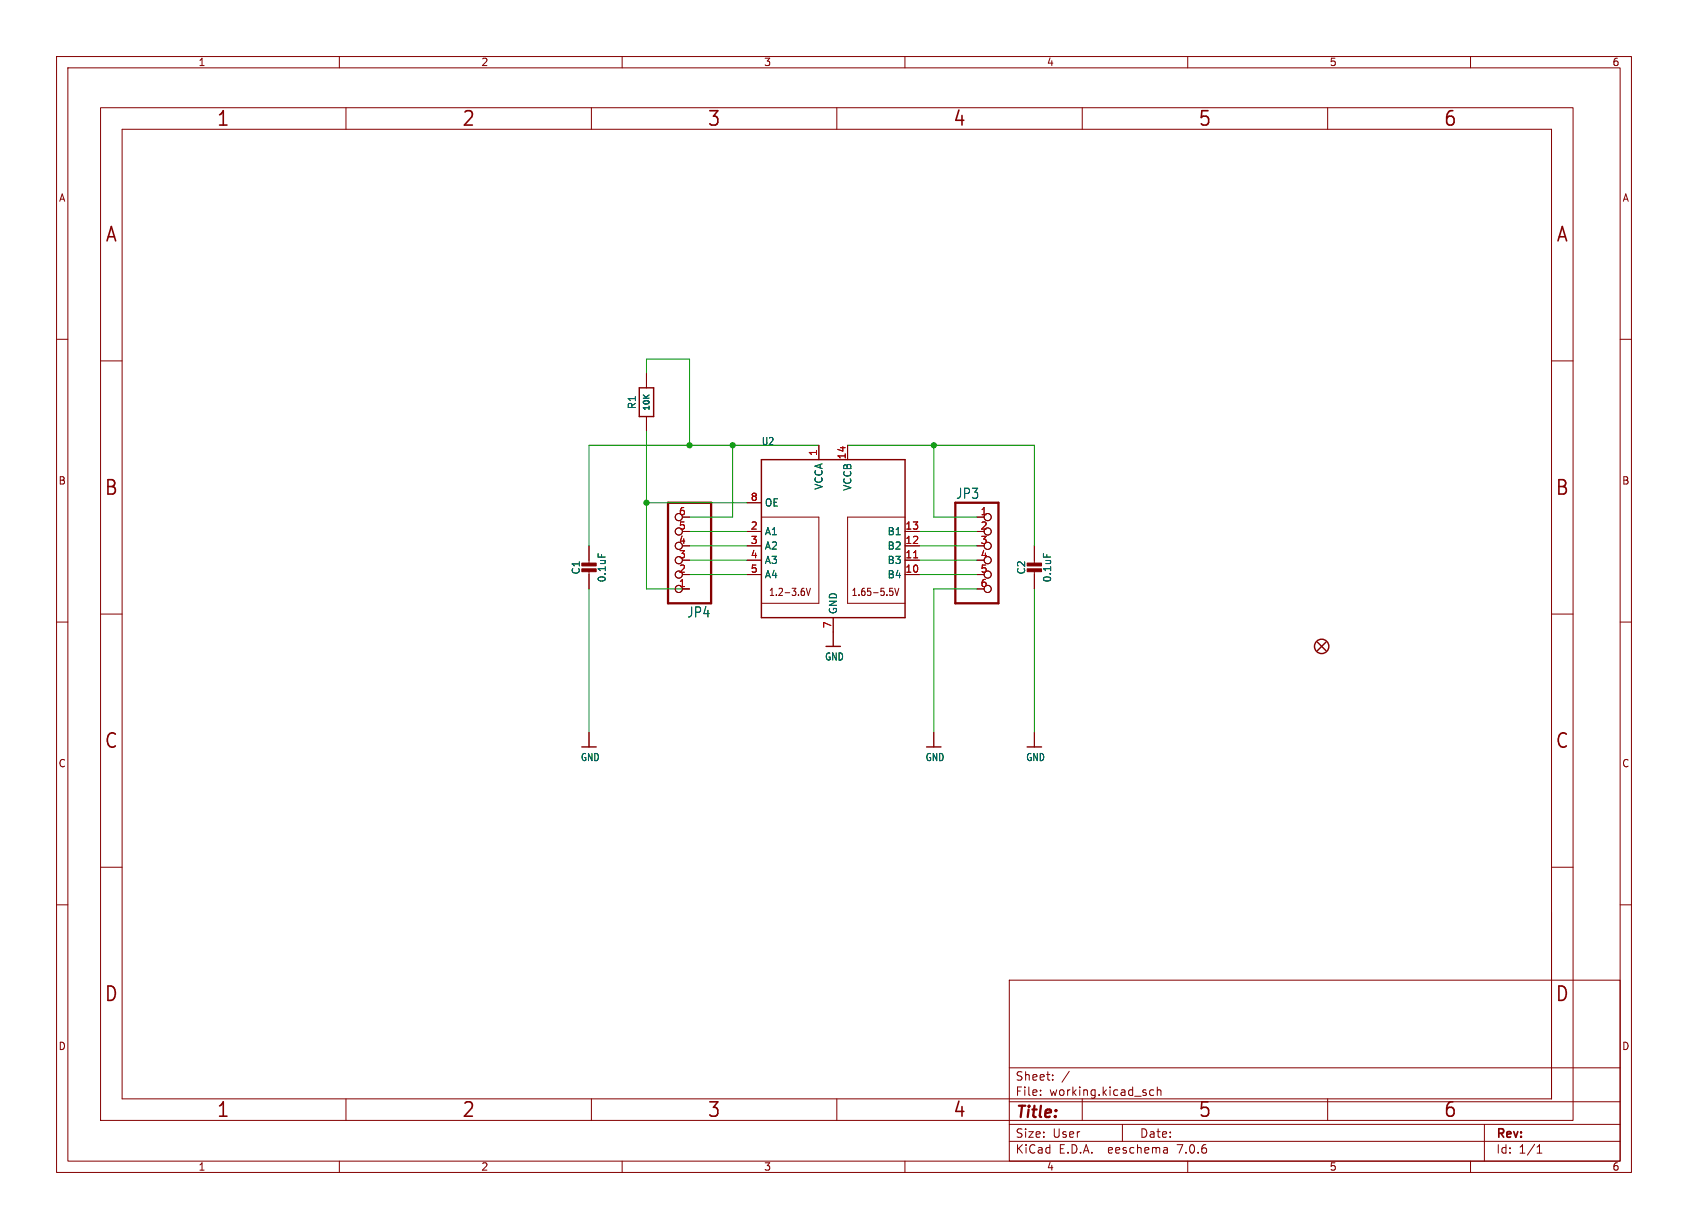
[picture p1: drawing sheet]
(kicad_sch (version 20230121) (generator eeschema)

 (paper "User" 298.45 217.322)

 (lib_symbols
  (symbol "working-eagle-import:CAP_CERAMIC0805-NOOUTLINE" (in_bom yes) (on_board yes)
   (property "Reference" "C" (at -2.29 1.25 90) (effects (font (size 1.27 1.27))))
   (property "Value" "" (at 2.3 1.25 90) (effects (font (size 1.27 1.27))))
   (property "Footprint" "working:0805-NO" (at 0 0 0) (effects (font (size 1.27 1.27)) hide))
   (property "Datasheet" "" (at 0 0 0) (effects (font (size 1.27 1.27)) hide))
   (property "ki_locked" "" (at 0 0 0) (effects (font (size 1.27 1.27))))
   (symbol "CAP_CERAMIC0805-NOOUTLINE_1_0"
    (rectangle (start -1.27 0.508) (end 1.27 1.016) (stroke (width 0) (type default)) (fill (type outline)))
    (rectangle (start -1.27 1.524) (end 1.27 2.032) (stroke (width 0) (type default)) (fill (type outline)))
    (polyline (pts (xy 0 0.762) (xy 0 0)) (stroke (width 0.1524) (type solid)) (fill (type none)))
    (polyline (pts (xy 0 2.54) (xy 0 1.778)) (stroke (width 0.1524) (type solid)) (fill (type none)))
    (pin passive line (at 0 5.08 270) (length 2.54) (name "1" (effects (font (size 0 0)))) (number "1" (effects (font (size 0 0)))))
    (pin passive line (at 0 -2.54 90) (length 2.54) (name "2" (effects (font (size 0 0)))) (number "2" (effects (font (size 0 0)))))))
  (symbol "working-eagle-import:FIDUCIAL_1MM" (in_bom yes) (on_board yes)
   (property "Reference" "FID" (at 0 0 0) (effects (font (size 1.27 1.27)) hide))
   (property "Value" "" (at 0 0 0) (effects (font (size 1.27 1.27)) hide))
   (property "Footprint" "working:FIDUCIAL_1MM" (at 0 0 0) (effects (font (size 1.27 1.27)) hide))
   (property "Datasheet" "" (at 0 0 0) (effects (font (size 1.27 1.27)) hide))
   (property "ki_locked" "" (at 0 0 0) (effects (font (size 1.27 1.27))))
   (symbol "FIDUCIAL_1MM_1_0"
    (polyline (pts (xy -0.762 0.762) (xy 0.762 -0.762)) (stroke (width 0.254) (type solid)) (fill (type none)))
    (polyline (pts (xy 0.762 0.762) (xy -0.762 -0.762)) (stroke (width 0.254) (type solid)) (fill (type none)))
    (circle (center 0 0) (radius 1.27) (stroke (width 0.254) (type solid)) (fill (type none)))))
  (symbol "working-eagle-import:FRAME_A4" (in_bom yes) (on_board yes)
   (property "Reference" "#FRAME" (at 0 0 0) (effects (font (size 1.27 1.27)) hide))
   (property "Value" "" (at 0 0 0) (effects (font (size 1.27 1.27)) hide))
   (property "Footprint" "" (at 0 0 0) (effects (font (size 1.27 1.27)) hide))
   (property "Datasheet" "" (at 0 0 0) (effects (font (size 1.27 1.27)) hide))
   (property "ki_locked" "" (at 0 0 0) (effects (font (size 1.27 1.27))))
   (symbol "FRAME_A4_1_0"
    (polyline (pts (xy 0 44.7675) (xy 3.81 44.7675)) (stroke (width 0) (type default)) (fill (type none)))
    (polyline (pts (xy 0 89.535) (xy 3.81 89.535)) (stroke (width 0) (type default)) (fill (type none)))
    (polyline (pts (xy 0 134.3025) (xy 3.81 134.3025)) (stroke (width 0) (type default)) (fill (type none)))
    (polyline (pts (xy 3.81 3.81) (xy 3.81 175.26)) (stroke (width 0) (type default)) (fill (type none)))
    (polyline (pts (xy 43.3917 0) (xy 43.3917 3.81)) (stroke (width 0) (type default)) (fill (type none)))
    (polyline (pts (xy 43.3917 175.26) (xy 43.3917 179.07)) (stroke (width 0) (type default)) (fill (type none)))
    (polyline (pts (xy 86.7833 0) (xy 86.7833 3.81)) (stroke (width 0) (type default)) (fill (type none)))
    (polyline (pts (xy 86.7833 175.26) (xy 86.7833 179.07)) (stroke (width 0) (type default)) (fill (type none)))
    (polyline (pts (xy 130.175 0) (xy 130.175 3.81)) (stroke (width 0) (type default)) (fill (type none)))
    (polyline (pts (xy 130.175 175.26) (xy 130.175 179.07)) (stroke (width 0) (type default)) (fill (type none)))
    (polyline (pts (xy 173.5667 0) (xy 173.5667 3.81)) (stroke (width 0) (type default)) (fill (type none)))
    (polyline (pts (xy 173.5667 175.26) (xy 173.5667 179.07)) (stroke (width 0) (type default)) (fill (type none)))
    (polyline (pts (xy 216.9583 0) (xy 216.9583 3.81)) (stroke (width 0) (type default)) (fill (type none)))
    (polyline (pts (xy 216.9583 175.26) (xy 216.9583 179.07)) (stroke (width 0) (type default)) (fill (type none)))
    (polyline (pts (xy 256.54 3.81) (xy 3.81 3.81)) (stroke (width 0) (type default)) (fill (type none)))
    (polyline (pts (xy 256.54 3.81) (xy 256.54 8.89)) (stroke (width 0.1016) (type solid)) (fill (type none)))
    (polyline (pts (xy 256.54 3.81) (xy 256.54 175.26)) (stroke (width 0) (type default)) (fill (type none)))
    (polyline (pts (xy 256.54 8.89) (xy 256.54 13.97)) (stroke (width 0.1016) (type solid)) (fill (type none)))
    (polyline (pts (xy 256.54 13.97) (xy 256.54 19.05)) (stroke (width 0.1016) (type solid)) (fill (type none)))
    (polyline (pts (xy 256.54 19.05) (xy 256.54 36.83)) (stroke (width 0.1016) (type solid)) (fill (type none)))
    (polyline (pts (xy 256.54 44.7675) (xy 260.35 44.7675)) (stroke (width 0) (type default)) (fill (type none)))
    (polyline (pts (xy 256.54 89.535) (xy 260.35 89.535)) (stroke (width 0) (type default)) (fill (type none)))
    (polyline (pts (xy 256.54 134.3025) (xy 260.35 134.3025)) (stroke (width 0) (type default)) (fill (type none)))
    (polyline (pts (xy 256.54 175.26) (xy 3.81 175.26)) (stroke (width 0) (type default)) (fill (type none)))
    (polyline (pts (xy 0 0) (xy 260.35 0) (xy 260.35 179.07) (xy 0 179.07) (xy 0 0)) (stroke (width 0) (type default)) (fill (type none)))
    (text "1" (at 21.6958 1.905 0) (effects (font (size 2.54 2.286))))
    (text "1" (at 21.6958 177.165 0) (effects (font (size 2.54 2.286))))
    (text "2" (at 65.0875 1.905 0) (effects (font (size 2.54 2.286))))
    (text "2" (at 65.0875 177.165 0) (effects (font (size 2.54 2.286))))
    (text "3" (at 108.4792 1.905 0) (effects (font (size 2.54 2.286))))
    (text "3" (at 108.4792 177.165 0) (effects (font (size 2.54 2.286))))
    (text "4" (at 151.8708 1.905 0) (effects (font (size 2.54 2.286))))
    (text "4" (at 151.8708 177.165 0) (effects (font (size 2.54 2.286))))
    (text "5" (at 195.2625 1.905 0) (effects (font (size 2.54 2.286))))
    (text "5" (at 195.2625 177.165 0) (effects (font (size 2.54 2.286))))
    (text "6" (at 238.6542 1.905 0) (effects (font (size 2.54 2.286))))
    (text "6" (at 238.6542 177.165 0) (effects (font (size 2.54 2.286))))
    (text "A" (at 1.905 156.6863 0) (effects (font (size 2.54 2.286))))
    (text "A" (at 258.445 156.6863 0) (effects (font (size 2.54 2.286))))
    (text "B" (at 1.905 111.9188 0) (effects (font (size 2.54 2.286))))
    (text "B" (at 258.445 111.9188 0) (effects (font (size 2.54 2.286))))
    (text "C" (at 1.905 67.1513 0) (effects (font (size 2.54 2.286))))
    (text "C" (at 258.445 67.1513 0) (effects (font (size 2.54 2.286))))
    (text "D" (at 1.905 22.3838 0) (effects (font (size 2.54 2.286))))
    (text "D" (at 258.445 22.3838 0) (effects (font (size 2.54 2.286)))))
   (symbol "FRAME_A4_2_0"
    (polyline (pts (xy -0.3048 1.5748) (xy 20.0152 1.5748)) (stroke (width 0.6096) (type solid)) (fill (type none)))
    (polyline (pts (xy -0.3048 10.4648) (xy -0.3048 1.5748)) (stroke (width 0.6096) (type solid)) (fill (type none)))
    (polyline (pts (xy -0.3048 10.4648) (xy 20.0152 10.4648)) (stroke (width 0.3048) (type solid)) (fill (type none)))
    (polyline (pts (xy -0.3048 19.3548) (xy -0.3048 10.4648)) (stroke (width 0.6096) (type solid)) (fill (type none)))
    (polyline (pts (xy -0.3048 19.3548) (xy 20.0152 19.3548)) (stroke (width 0.3048) (type solid)) (fill (type none)))
    (polyline (pts (xy -0.3048 28.2448) (xy -0.3048 19.3548)) (stroke (width 0.6096) (type solid)) (fill (type none)))
    (polyline (pts (xy -0.3048 28.2448) (xy 20.0152 28.2448)) (stroke (width 0.3048) (type solid)) (fill (type none)))
    (polyline (pts (xy -0.3048 34.5948) (xy -0.3048 28.2448)) (stroke (width 0.6096) (type solid)) (fill (type none)))
    (polyline (pts (xy 20.0152 1.5748) (xy 20.0152 6.6548)) (stroke (width 0.3048) (type solid)) (fill (type none)))
    (polyline (pts (xy 20.0152 1.5748) (xy 95.5802 1.5748)) (stroke (width 0.6096) (type solid)) (fill (type none)))
    (polyline (pts (xy 20.0152 6.6548) (xy 20.0152 10.4648)) (stroke (width 0.3048) (type solid)) (fill (type none)))
    (polyline (pts (xy 20.0152 6.6548) (xy 88.5952 6.6548)) (stroke (width 0.3048) (type solid)) (fill (type none)))
    (polyline (pts (xy 20.0152 10.4648) (xy 20.0152 16.8148)) (stroke (width 0.3048) (type solid)) (fill (type none)))
    (polyline (pts (xy 20.0152 16.8148) (xy 20.0152 19.3548)) (stroke (width 0.3048) (type solid)) (fill (type none)))
    (polyline (pts (xy 20.0152 19.3548) (xy 20.0152 28.2448)) (stroke (width 0.3048) (type solid)) (fill (type none)))
    (polyline (pts (xy 20.0152 28.2448) (xy 20.0152 34.5948)) (stroke (width 0.3048) (type solid)) (fill (type none)))
    (polyline (pts (xy 20.0152 28.2448) (xy 105.7402 28.2448)) (stroke (width 0.3048) (type solid)) (fill (type none)))
    (polyline (pts (xy 20.0152 34.5948) (xy -0.3048 34.5948)) (stroke (width 0.6096) (type solid)) (fill (type none)))
    (polyline (pts (xy 88.5952 6.6548) (xy 95.5802 6.6548)) (stroke (width 0.3048) (type solid)) (fill (type none)))
    (polyline (pts (xy 88.5952 16.8148) (xy 20.0152 16.8148)) (stroke (width 0.3048) (type solid)) (fill (type none)))
    (polyline (pts (xy 88.5952 16.8148) (xy 88.5952 6.6548)) (stroke (width 0.3048) (type solid)) (fill (type none)))
    (polyline (pts (xy 95.5802 1.5748) (xy 121.6152 1.5748)) (stroke (width 0.6096) (type solid)) (fill (type none)))
    (polyline (pts (xy 95.5802 6.6548) (xy 95.5802 1.5748)) (stroke (width 0.3048) (type solid)) (fill (type none)))
    (polyline (pts (xy 95.5802 6.6548) (xy 121.6152 6.6548)) (stroke (width 0.3048) (type solid)) (fill (type none)))
    (polyline (pts (xy 101.2952 13.3223) (xy 102.2477 13.3223)) (stroke (width 0.254) (type solid)) (fill (type none)))
    (polyline (pts (xy 105.7402 28.2448) (xy 105.7402 34.5948)) (stroke (width 0.3048) (type solid)) (fill (type none)))
    (polyline (pts (xy 105.7402 28.2448) (xy 110.1852 28.2448)) (stroke (width 0.3048) (type solid)) (fill (type none)))
    (polyline (pts (xy 105.7402 34.5948) (xy 20.0152 34.5948)) (stroke (width 0.6096) (type solid)) (fill (type none)))
    (polyline (pts (xy 110.1852 16.8148) (xy 88.5952 16.8148)) (stroke (width 0.3048) (type solid)) (fill (type none)))
    (polyline (pts (xy 110.1852 28.2448) (xy 110.1852 16.8148)) (stroke (width 0.3048) (type solid)) (fill (type none)))
    (polyline (pts (xy 110.1852 28.2448) (xy 121.6152 28.2448)) (stroke (width 0.3048) (type solid)) (fill (type none)))
    (polyline (pts (xy 121.6152 6.6548) (xy 121.6152 1.5748)) (stroke (width 0.6096) (type solid)) (fill (type none)))
    (polyline (pts (xy 121.6152 16.8148) (xy 110.1852 16.8148)) (stroke (width 0.3048) (type solid)) (fill (type none)))
    (polyline (pts (xy 121.6152 16.8148) (xy 121.6152 6.6548)) (stroke (width 0.6096) (type solid)) (fill (type none)))
    (polyline (pts (xy 121.6152 28.2448) (xy 121.6152 16.8148)) (stroke (width 0.6096) (type solid)) (fill (type none)))
    (polyline (pts (xy 121.6152 34.5948) (xy 105.7402 34.5948)) (stroke (width 0.6096) (type solid)) (fill (type none)))
    (polyline (pts (xy 121.6152 34.5948) (xy 121.6152 28.2448)) (stroke (width 0.6096) (type solid)) (fill (type none)))
    (circle (center 109.2327 31.4198) (radius 1.4199) (stroke (width 0.254) (type solid)) (fill (type none)))
    (text "${#}/${##}" (at 108.9152 2.8448 0) (effects (font (size 2.54 2.54)) (justify left bottom)))
    (text "${CHECKED}" (at 2.2352 11.7348 0) (effects (font (size 1.778 1.5113)) (justify left bottom)))
    (text "${COMPANY}" (at 23.349 29.6735 0) (effects (font (size 3.175 2.6987) (thickness 0.5397) bold) (justify left bottom)))
    (text "${CURRENT_DATE}" (at 32.7152 9.1948 0) (effects (font (size 2.54 2.159)) (justify left bottom)))
    (text "${DATE}" (at 2.2352 2.8448 0) (effects (font (size 1.778 1.5113)) (justify left bottom)))
    (text "${DRAWN}" (at 2.2352 20.6248 0) (effects (font (size 1.778 1.5113)) (justify left bottom)))
    (text "${DRGNO}" (at 91.1352 9.1948 0) (effects (font (size 2.1844 1.8567)) (justify left bottom)))
    (text "${PROJECTNAME}" (at 33.0327 2.8448 0) (effects (font (size 2.54 2.159)) (justify left bottom)))
    (text "${REV}" (at 113.9952 18.7198 0) (effects (font (size 3.81 3.2385)) (justify left bottom)))
    (text "2015" (at 112.4077 30.4673 0) (effects (font (size 1.778 1.5113)) (justify left bottom)))
    (text "C" (at 108.7564 30.7848 0) (effects (font (size 1.27 1.0795)) (justify left bottom)))
    (text "CHECKED" (at 0.9652 16.1798 0) (effects (font (size 1.778 1.5113)) (justify left bottom)))
    (text "DATE" (at 0.9652 7.2898 0) (effects (font (size 1.778 1.5113)) (justify left bottom)))
    (text "DATE" (at 21.2852 13.0048 0) (effects (font (size 2.54 2.54)) (justify left bottom)))
    (text "DRAWN" (at 0.9652 25.0698 0) (effects (font (size 1.778 1.5113)) (justify left bottom)))
    (text "DRG" (at 89.8652 13.0048 0) (effects (font (size 2.54 2.54)) (justify left bottom)))
    (text "FILE:" (at 21.2852 2.8448 0) (effects (font (size 2.54 2.54)) (justify left bottom)))
    (text "ISSUE" (at 5.0927 30.4673 0) (effects (font (size 1.9304 1.6408)) (justify left bottom)))
    (text "N" (at 98.4377 13.0048 0) (effects (font (size 2.54 2.54)) (justify left bottom)))
    (text "o" (at 100.9777 13.9573 0) (effects (font (size 2.1844 1.8567)) (justify left bottom)))
    (text "PAGE:" (at 96.8502 2.8448 0) (effects (font (size 2.54 2.54)) (justify left bottom)))
    (text "REV" (at 112.4077 24.4348 0) (effects (font (size 2.54 2.54)) (justify left bottom)))
    (text "TITLE" (at 21.2852 24.4348 0) (effects (font (size 2.54 2.54)) (justify left bottom)))))
  (symbol "working-eagle-import:GND" (power) (in_bom yes) (on_board yes)
   (property "Reference" "" (at 0 0 0) (effects (font (size 1.27 1.27)) hide))
   (property "Value" "GND" (at -1.524 -2.54 0) (effects (font (size 1.27 1.0795)) (justify left bottom)))
   (property "Footprint" "" (at 0 0 0) (effects (font (size 1.27 1.27)) hide))
   (property "Datasheet" "" (at 0 0 0) (effects (font (size 1.27 1.27)) hide))
   (property "ki_locked" "" (at 0 0 0) (effects (font (size 1.27 1.27))))
   (symbol "GND_1_0"
    (polyline (pts (xy -1.27 0) (xy 1.27 0)) (stroke (width 0.254) (type solid)) (fill (type none)))
    (pin power_in line (at 0 2.54 270) (length 2.54) (name "GND" (effects (font (size 0 0)))) (number "1" (effects (font (size 0 0)))))))
  (symbol "working-eagle-import:PINHD-1X6CB" (in_bom yes) (on_board yes)
   (property "Reference" "JP" (at -6.35 10.795 0) (effects (font (size 1.778 1.5113)) (justify left bottom)))
   (property "Value" "" (at -6.35 -10.16 0) (effects (font (size 1.778 1.5113)) (justify left bottom)))
   (property "Footprint" "working:1X06-CLEANBIG" (at 0 0 0) (effects (font (size 1.27 1.27)) hide))
   (property "Datasheet" "" (at 0 0 0) (effects (font (size 1.27 1.27)) hide))
   (property "ki_locked" "" (at 0 0 0) (effects (font (size 1.27 1.27))))
   (symbol "PINHD-1X6CB_1_0"
    (polyline (pts (xy -6.35 -7.62) (xy 1.27 -7.62)) (stroke (width 0.4064) (type solid)) (fill (type none)))
    (polyline (pts (xy -6.35 10.16) (xy -6.35 -7.62)) (stroke (width 0.4064) (type solid)) (fill (type none)))
    (polyline (pts (xy 1.27 -7.62) (xy 1.27 10.16)) (stroke (width 0.4064) (type solid)) (fill (type none)))
    (polyline (pts (xy 1.27 10.16) (xy -6.35 10.16)) (stroke (width 0.4064) (type solid)) (fill (type none)))
    (pin passive inverted (at -2.54 7.62 0) (length 2.54) (name "1" (effects (font (size 0 0)))) (number "1" (effects (font (size 1.27 1.27)))))
    (pin passive inverted (at -2.54 5.08 0) (length 2.54) (name "2" (effects (font (size 0 0)))) (number "2" (effects (font (size 1.27 1.27)))))
    (pin passive inverted (at -2.54 2.54 0) (length 2.54) (name "3" (effects (font (size 0 0)))) (number "3" (effects (font (size 1.27 1.27)))))
    (pin passive inverted (at -2.54 0 0) (length 2.54) (name "4" (effects (font (size 0 0)))) (number "4" (effects (font (size 1.27 1.27)))))
    (pin passive inverted (at -2.54 -2.54 0) (length 2.54) (name "5" (effects (font (size 0 0)))) (number "5" (effects (font (size 1.27 1.27)))))
    (pin passive inverted (at -2.54 -5.08 0) (length 2.54) (name "6" (effects (font (size 0 0)))) (number "6" (effects (font (size 1.27 1.27)))))))
  (symbol "working-eagle-import:RESISTOR0805_NOOUTLINE" (in_bom yes) (on_board yes)
   (property "Reference" "R" (at 0 2.54 0) (effects (font (size 1.27 1.27))))
   (property "Value" "" (at 0 0 0) (effects (font (size 1.016 1.016) bold)))
   (property "Footprint" "working:0805-NO" (at 0 0 0) (effects (font (size 1.27 1.27)) hide))
   (property "Datasheet" "" (at 0 0 0) (effects (font (size 1.27 1.27)) hide))
   (property "ki_locked" "" (at 0 0 0) (effects (font (size 1.27 1.27))))
   (symbol "RESISTOR0805_NOOUTLINE_1_0"
    (polyline (pts (xy -2.54 -1.27) (xy -2.54 1.27)) (stroke (width 0.254) (type solid)) (fill (type none)))
    (polyline (pts (xy -2.54 1.27) (xy 2.54 1.27)) (stroke (width 0.254) (type solid)) (fill (type none)))
    (polyline (pts (xy 2.54 -1.27) (xy -2.54 -1.27)) (stroke (width 0.254) (type solid)) (fill (type none)))
    (polyline (pts (xy 2.54 1.27) (xy 2.54 -1.27)) (stroke (width 0.254) (type solid)) (fill (type none)))
    (pin passive line (at -5.08 0 0) (length 2.54) (name "1" (effects (font (size 0 0)))) (number "1" (effects (font (size 0 0)))))
    (pin passive line (at 5.08 0 180) (length 2.54) (name "2" (effects (font (size 0 0)))) (number "2" (effects (font (size 0 0)))))))
  (symbol "working-eagle-import:TXB0104PWR" (in_bom yes) (on_board yes)
   (property "Reference" "U" (at -12.7 17.78 0) (effects (font (size 1.27 1.0795)) (justify left bottom)))
   (property "Value" "" (at -12.7 -15.24 0) (effects (font (size 1.27 1.0795)) (justify left bottom)))
   (property "Footprint" "working:TSSOP14" (at 0 0 0) (effects (font (size 1.27 1.27)) hide))
   (property "Datasheet" "" (at 0 0 0) (effects (font (size 1.27 1.27)) hide))
   (property "ki_locked" "" (at 0 0 0) (effects (font (size 1.27 1.27))))
   (symbol "TXB0104PWR_1_0"
    (polyline (pts (xy -12.7 -12.7) (xy -12.7 15.24)) (stroke (width 0.254) (type solid)) (fill (type none)))
    (polyline (pts (xy -12.7 -10.16) (xy -2.54 -10.16)) (stroke (width 0.127) (type solid)) (fill (type none)))
    (polyline (pts (xy -12.7 15.24) (xy 12.7 15.24)) (stroke (width 0.254) (type solid)) (fill (type none)))
    (polyline (pts (xy -2.54 -10.16) (xy -2.54 5.08)) (stroke (width 0.127) (type solid)) (fill (type none)))
    (polyline (pts (xy -2.54 5.08) (xy -12.7 5.08)) (stroke (width 0.127) (type solid)) (fill (type none)))
    (polyline (pts (xy 2.54 -10.16) (xy 12.7 -10.16)) (stroke (width 0.127) (type solid)) (fill (type none)))
    (polyline (pts (xy 2.54 5.08) (xy 2.54 -10.16)) (stroke (width 0.127) (type solid)) (fill (type none)))
    (polyline (pts (xy 12.7 -12.7) (xy -12.7 -12.7)) (stroke (width 0.254) (type solid)) (fill (type none)))
    (polyline (pts (xy 12.7 5.08) (xy 2.54 5.08)) (stroke (width 0.127) (type solid)) (fill (type none)))
    (polyline (pts (xy 12.7 15.24) (xy 12.7 -12.7)) (stroke (width 0.254) (type solid)) (fill (type none)))
    (text "1.2-3.6V" (at -11.43 -8.89 0) (effects (font (size 1.27 1.0795)) (justify left bottom)))
    (text "1.65-5.5V" (at 3.175 -8.89 0) (effects (font (size 1.27 1.0795)) (justify left bottom)))
    (pin bidirectional line (at -2.54 17.78 270) (length 2.54) (name "VCCA" (effects (font (size 1.27 1.27)))) (number "1" (effects (font (size 1.27 1.27)))))
    (pin bidirectional line (at 15.24 -5.08 180) (length 2.54) (name "B4" (effects (font (size 1.27 1.27)))) (number "10" (effects (font (size 1.27 1.27)))))
    (pin bidirectional line (at 15.24 -2.54 180) (length 2.54) (name "B3" (effects (font (size 1.27 1.27)))) (number "11" (effects (font (size 1.27 1.27)))))
    (pin bidirectional line (at 15.24 0 180) (length 2.54) (name "B2" (effects (font (size 1.27 1.27)))) (number "12" (effects (font (size 1.27 1.27)))))
    (pin bidirectional line (at 15.24 2.54 180) (length 2.54) (name "B1" (effects (font (size 1.27 1.27)))) (number "13" (effects (font (size 1.27 1.27)))))
    (pin bidirectional line (at 2.54 17.78 270) (length 2.54) (name "VCCB" (effects (font (size 1.27 1.27)))) (number "14" (effects (font (size 1.27 1.27)))))
    (pin bidirectional line (at -15.24 2.54 0) (length 2.54) (name "A1" (effects (font (size 1.27 1.27)))) (number "2" (effects (font (size 1.27 1.27)))))
    (pin bidirectional line (at -15.24 0 0) (length 2.54) (name "A2" (effects (font (size 1.27 1.27)))) (number "3" (effects (font (size 1.27 1.27)))))
    (pin bidirectional line (at -15.24 -2.54 0) (length 2.54) (name "A3" (effects (font (size 1.27 1.27)))) (number "4" (effects (font (size 1.27 1.27)))))
    (pin bidirectional line (at -15.24 -5.08 0) (length 2.54) (name "A4" (effects (font (size 1.27 1.27)))) (number "5" (effects (font (size 1.27 1.27)))))
    (pin bidirectional line (at 0 -15.24 90) (length 2.54) (name "GND" (effects (font (size 1.27 1.27)))) (number "7" (effects (font (size 1.27 1.27)))))
    (pin bidirectional line (at -15.24 7.62 0) (length 2.54) (name "OE" (effects (font (size 1.27 1.27)))) (number "8" (effects (font (size 1.27 1.27))))))))

 (junction (at 165.1 78.74) (diameter 0) (color 0 0 0 0))
 (junction (at 121.92 78.74) (diameter 0) (color 0 0 0 0))
 (junction (at 129.54 78.74) (diameter 0) (color 0 0 0 0))
 (junction (at 114.3 88.9) (diameter 0) (color 0 0 0 0))

 (wire (pts (xy 129.54 91.44) (xy 121.92 91.44)) (stroke (width 0.1524) (type solid)))
 (wire (pts (xy 144.78 78.74) (xy 129.54 78.74)) (stroke (width 0.1524) (type solid)))
 (wire (pts (xy 104.14 78.74) (xy 104.14 96.52)) (stroke (width 0.1524) (type solid)))
 (wire (pts (xy 129.54 78.74) (xy 129.54 91.44)) (stroke (width 0.1524) (type solid)))
 (wire (pts (xy 162.56 99.06) (xy 172.72 99.06)) (stroke (width 0.1524) (type solid)))
 (wire (pts (xy 182.88 78.74) (xy 182.88 96.52)) (stroke (width 0.1524) (type solid)))
 (wire (pts (xy 121.92 63.5) (xy 121.92 78.74)) (stroke (width 0.1524) (type solid)))
 (wire (pts (xy 132.08 93.98) (xy 121.92 93.98)) (stroke (width 0.1524) (type solid)))
 (wire (pts (xy 104.14 104.14) (xy 104.14 129.54)) (stroke (width 0.1524) (type solid)))
 (wire (pts (xy 172.72 104.14) (xy 165.1 104.14)) (stroke (width 0.1524) (type solid)))
 (wire (pts (xy 165.1 78.74) (xy 182.88 78.74)) (stroke (width 0.1524) (type solid)))
 (wire (pts (xy 162.56 101.6) (xy 172.72 101.6)) (stroke (width 0.1524) (type solid)))
 (wire (pts (xy 114.3 63.5) (xy 121.92 63.5)) (stroke (width 0.1524) (type solid)))
 (wire (pts (xy 165.1 91.44) (xy 172.72 91.44)) (stroke (width 0.1524) (type solid)))
 (wire (pts (xy 182.88 104.14) (xy 182.88 129.54)) (stroke (width 0.1524) (type solid)))
 (wire (pts (xy 162.56 93.98) (xy 172.72 93.98)) (stroke (width 0.1524) (type solid)))
 (wire (pts (xy 149.86 78.74) (xy 165.1 78.74)) (stroke (width 0.1524) (type solid)))
 (wire (pts (xy 121.92 78.74) (xy 104.14 78.74)) (stroke (width 0.1524) (type solid)))
 (wire (pts (xy 114.3 76.2) (xy 114.3 88.9)) (stroke (width 0.1524) (type solid)))
 (wire (pts (xy 162.56 96.52) (xy 172.72 96.52)) (stroke (width 0.1524) (type solid)))
 (wire (pts (xy 114.3 88.9) (xy 114.3 104.14)) (stroke (width 0.1524) (type solid)))
 (wire (pts (xy 165.1 104.14) (xy 165.1 129.54)) (stroke (width 0.1524) (type solid)))
 (wire (pts (xy 132.08 101.6) (xy 121.92 101.6)) (stroke (width 0.1524) (type solid)))
 (wire (pts (xy 132.08 96.52) (xy 121.92 96.52)) (stroke (width 0.1524) (type solid)))
 (wire (pts (xy 114.3 66.04) (xy 114.3 63.5)) (stroke (width 0.1524) (type solid)))
 (wire (pts (xy 129.54 78.74) (xy 121.92 78.74)) (stroke (width 0.1524) (type solid)))
 (wire (pts (xy 114.3 104.14) (xy 121.92 104.14)) (stroke (width 0.1524) (type solid)))
 (wire (pts (xy 165.1 78.74) (xy 165.1 91.44)) (stroke (width 0.1524) (type solid)))
 (wire (pts (xy 132.08 88.9) (xy 114.3 88.9)) (stroke (width 0.1524) (type solid)))
 (wire (pts (xy 132.08 99.06) (xy 121.92 99.06)) (stroke (width 0.1524) (type solid)))

 (symbol (lib_id "working-eagle-import:RESISTOR0805_NOOUTLINE") (at 114.3 71.12 90) (unit 1) (in_bom yes) (on_board yes) (dnp no)
  (property "Reference" "R1" (at 111.76 71.12 0) (effects (font (size 1.27 1.27))))
  (property "Value" "10K" (at 114.3 71.12 0) (effects (font (size 1.016 1.016) bold)))
  (property "Footprint" "working:0805-NO" (at 114.3 71.12 0) (effects (font (size 1.27 1.27)) hide))
  (property "Datasheet" "" (at 114.3 71.12 0) (effects (font (size 1.27 1.27)) hide)) (pin "1") (pin "2"))

 (symbol (lib_id "working-eagle-import:FIDUCIAL_1MM") (at 233.68 114.3 0) (unit 1) (in_bom yes) (on_board yes) (dnp no)
  (property "Reference" "U$5" (at 233.68 114.3 0) (effects (font (size 1.27 1.27)) hide))
  (property "Value" "FIDUCIAL_1MM" (at 233.68 114.3 0) (effects (font (size 1.27 1.27)) hide))
  (property "Footprint" "working:FIDUCIAL_1MM" (at 233.68 114.3 0) (effects (font (size 1.27 1.27)) hide))
  (property "Datasheet" "" (at 233.68 114.3 0) (effects (font (size 1.27 1.27)) hide)))

 (symbol (lib_id "working-eagle-import:PINHD-1X6CB") (at 119.38 96.52 180) (unit 1) (in_bom yes) (on_board yes) (dnp no)
  (property "Reference" "JP4" (at 125.73 107.315 0) (effects (font (size 1.778 1.5113)) (justify left bottom)))
  (property "Value" "PINHD-1X6CB" (at 125.73 86.36 0) (effects (font (size 1.778 1.5113)) (justify left bottom) hide))
  (property "Footprint" "working:1X06-CLEANBIG" (at 119.38 96.52 0) (effects (font (size 1.27 1.27)) hide))
  (property "Datasheet" "" (at 119.38 96.52 0) (effects (font (size 1.27 1.27)) hide)) (pin "1") (pin "2") (pin "3") (pin "4") (pin "5") (pin "6"))

 (symbol (lib_id "working-eagle-import:GND") (at 182.88 132.08 0) (unit 1) (in_bom yes) (on_board yes) (dnp no)
  (property "Reference" "#U$3" (at 182.88 132.08 0) (effects (font (size 1.27 1.27)) hide))
  (property "Value" "GND" (at 181.356 134.62 0) (effects (font (size 1.27 1.0795)) (justify left bottom)))
  (property "Footprint" "" (at 182.88 132.08 0) (effects (font (size 1.27 1.27)) hide))
  (property "Datasheet" "" (at 182.88 132.08 0) (effects (font (size 1.27 1.27)) hide)) (pin "1"))

 (symbol (lib_id "working-eagle-import:GND") (at 104.14 132.08 0) (unit 1) (in_bom yes) (on_board yes) (dnp no)
  (property "Reference" "#U$2" (at 104.14 132.08 0) (effects (font (size 1.27 1.27)) hide))
  (property "Value" "GND" (at 102.616 134.62 0) (effects (font (size 1.27 1.0795)) (justify left bottom)))
  (property "Footprint" "" (at 104.14 132.08 0) (effects (font (size 1.27 1.27)) hide))
  (property "Datasheet" "" (at 104.14 132.08 0) (effects (font (size 1.27 1.27)) hide)) (pin "1"))

 (symbol (lib_id "working-eagle-import:GND") (at 165.1 132.08 0) (unit 1) (in_bom yes) (on_board yes) (dnp no)
  (property "Reference" "#U$1" (at 165.1 132.08 0) (effects (font (size 1.27 1.27)) hide))
  (property "Value" "GND" (at 163.576 134.62 0) (effects (font (size 1.27 1.0795)) (justify left bottom)))
  (property "Footprint" "" (at 165.1 132.08 0) (effects (font (size 1.27 1.27)) hide))
  (property "Datasheet" "" (at 165.1 132.08 0) (effects (font (size 1.27 1.27)) hide)) (pin "1"))

 (symbol (lib_id "working-eagle-import:GND") (at 147.32 114.3 0) (unit 1) (in_bom yes) (on_board yes) (dnp no)
  (property "Reference" "#U$6" (at 147.32 114.3 0) (effects (font (size 1.27 1.27)) hide))
  (property "Value" "GND" (at 145.796 116.84 0) (effects (font (size 1.27 1.0795)) (justify left bottom)))
  (property "Footprint" "" (at 147.32 114.3 0) (effects (font (size 1.27 1.27)) hide))
  (property "Datasheet" "" (at 147.32 114.3 0) (effects (font (size 1.27 1.27)) hide)) (pin "1"))

 (symbol (lib_id "working-eagle-import:CAP_CERAMIC0805-NOOUTLINE") (at 182.88 101.6 0) (unit 1) (in_bom yes) (on_board yes) (dnp no)
  (property "Reference" "C2" (at 180.59 100.35 90) (effects (font (size 1.27 1.27))))
  (property "Value" "0.1uF" (at 185.18 100.35 90) (effects (font (size 1.27 1.27))))
  (property "Footprint" "working:0805-NO" (at 182.88 101.6 0) (effects (font (size 1.27 1.27)) hide))
  (property "Datasheet" "" (at 182.88 101.6 0) (effects (font (size 1.27 1.27)) hide)) (pin "1") (pin "2"))

 (symbol (lib_id "working-eagle-import:PINHD-1X6CB") (at 175.26 99.06 0) (unit 1) (in_bom yes) (on_board yes) (dnp no)
  (property "Reference" "JP3" (at 168.91 88.265 0) (effects (font (size 1.778 1.5113)) (justify left bottom)))
  (property "Value" "PINHD-1X6CB" (at 168.91 109.22 0) (effects (font (size 1.778 1.5113)) (justify left bottom) hide))
  (property "Footprint" "working:1X06-CLEANBIG" (at 175.26 99.06 0) (effects (font (size 1.27 1.27)) hide))
  (property "Datasheet" "" (at 175.26 99.06 0) (effects (font (size 1.27 1.27)) hide)) (pin "1") (pin "2") (pin "3") (pin "4") (pin "5") (pin "6"))

 (symbol (lib_id "working-eagle-import:CAP_CERAMIC0805-NOOUTLINE") (at 104.14 101.6 0) (unit 1) (in_bom yes) (on_board yes) (dnp no)
  (property "Reference" "C1" (at 101.85 100.35 90) (effects (font (size 1.27 1.27))))
  (property "Value" "0.1uF" (at 106.44 100.35 90) (effects (font (size 1.27 1.27))))
  (property "Footprint" "working:0805-NO" (at 104.14 101.6 0) (effects (font (size 1.27 1.27)) hide))
  (property "Datasheet" "" (at 104.14 101.6 0) (effects (font (size 1.27 1.27)) hide)) (pin "1") (pin "2"))

 (symbol (lib_id "working-eagle-import:FRAME_A4") (at 17.78 198.12 0) (unit 1) (in_bom yes) (on_board yes) (dnp no)
  (property "Reference" "#FRAME1" (at 17.78 198.12 0) (effects (font (size 1.27 1.27)) hide))
  (property "Value" "FRAME_A4" (at 17.78 198.12 0) (effects (font (size 1.27 1.27)) hide))
  (property "Footprint" "" (at 17.78 198.12 0) (effects (font (size 1.27 1.27)) hide))
  (property "Datasheet" "" (at 17.78 198.12 0) (effects (font (size 1.27 1.27)) hide)))

 (symbol (lib_id "working-eagle-import:TXB0104PWR") (at 147.32 96.52 0) (unit 1) (in_bom yes) (on_board yes) (dnp no)
  (property "Reference" "U2" (at 134.62 78.74 0) (effects (font (size 1.27 1.0795)) (justify left bottom)))
  (property "Value" "TXB0104PWR" (at 134.62 111.76 0) (effects (font (size 1.27 1.0795)) (justify left bottom) hide))
  (property "Footprint" "working:TSSOP14" (at 147.32 96.52 0) (effects (font (size 1.27 1.27)) hide))
  (property "Datasheet" "" (at 147.32 96.52 0) (effects (font (size 1.27 1.27)) hide)) (pin "1") (pin "10") (pin "11") (pin "12") (pin "13") (pin "14") (pin "2") (pin "3") (pin "4") (pin "5") (pin "7") (pin "8"))

 (sheet_instances (path "" (page "1"))))
